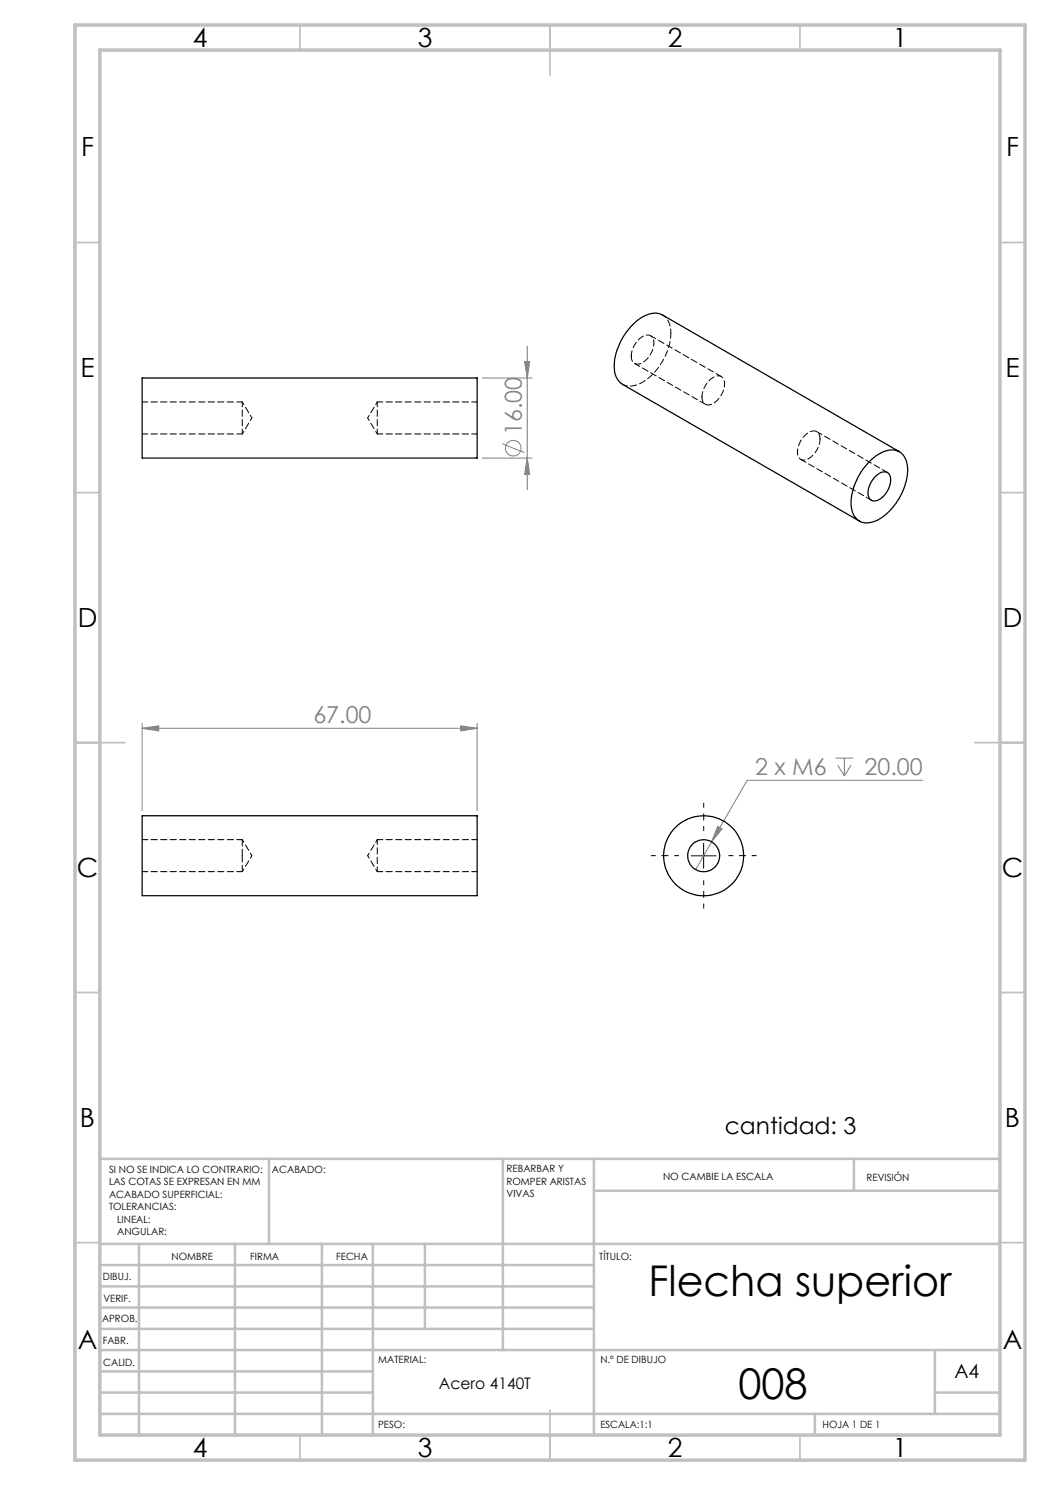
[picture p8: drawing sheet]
<svg xmlns="http://www.w3.org/2000/svg" width="210mm" height="297mm" viewBox="0 0 210 297" stroke-linecap="round" stroke-linejoin="round" font-family="sans-serif">
<g fill="none" stroke="#808080" stroke-width=".2">
<path d="M96.4 75.6h10M104.9 72.3h1l-.5 3.3zM105.4 69.2v28.8M96.4 91.6h10M100.4 88.8l4.5 1.7M105.4 91.6l.5 3.3h-1zM28.4 145.7l3.4-.5v1zM28.4 144.7v17.4M28.4 145.7h67M92.1 145.2l3.3 .5-3.3 .5zM95.4 144.7v17.4M167.1 151.6h3.5"/>
<path d="M167.5 153l1.4 2.2M168.9 151.6v3.6M170.2 153l-1.3 2.2M184.5 156.1h-35.1l-7.1 12.3M142.3 168.4l-3.2 5.5M143.5 165.3l.9 .5-2.1 2.6z"/>
<circle cx="102.6" cy="89.6" r="1.55"/>
</g>
<path d="M135.7 171.1h-5.5M140.7 166.1v-5.5M140.7 176.1v5.5M145.7 171.1h5.5" fill="none" stroke="#000" stroke-width=".2" stroke-dasharray="15.2 1.3 1.3 1.3" stroke-dashoffset="14.4"/>
<path d="M138.2 171.2h5M140.7 168.7v4.9" fill="none" stroke="#000" stroke-width=".2"/>
<g fill="none" stroke="#c0c0c0" stroke-width=".35">
<path d="M60 5v5M110 5v10M160 5v5M15 48.5h5M200 48.5h5M15 98.5h5M200 98.5h5M15 148.5h10M195 148.5h10M15 198.5h5M200 198.5h5M15 248.5h5"/>
<path d="M200 248.5h5M60 287v5M110 282v10M160 287v5"/>
</g>
<g fill="none" stroke="#c0c0c0" stroke-width=".5">
<path d="M53.8 231.8v17M100.6 231.8v38.2M118.8 231.8v55.2M118.8 238.2h81.2M170.8 231.8v6.4M200 231.8h-180v55.2M20 248.8h180M20 257.3h98.8M20 253h98.8M27.8 248.8v38.2M47 248.8v38.2M64.4 248.8v38.2"/>
<path d="M74.6 248.8v38.2M85 248.8v17M20 265.8h98.8M20 261.5h98.8M20 278.5h54.6M20 274.3h54.6M20 270h180M187 278.5h13M187 270v12.8M20 282.8h180M163 282.8v4.2"/>
</g>
<path d="M15 5h190v287h-190zM20 10h180v277h-180z" fill="none" stroke="#c0c0c0" stroke-width=".7"/>
<g fill="#808080">
<path d="M143.5 165.3l.9 .5-2.1 2.6z"/>
<path d="M92.1 145.2l3.3 .5-3.3 .5zM28.4 145.7l3.4-.5v1z"/>
<path d="M105.4 91.6l.5 3.3h-1zM104.9 72.3h1l-.5 3.3z"/>
</g>
<g fill="none" stroke="#000" stroke-width=".25">
<path d="M28.4 75.6h67v16h-67zM174.1 92.1a5.4 5.4 0 0 1 5.4-1.9 4 4 0 0 1 2 4.3 12.3 12.3 0 0 1-6.5 9.7 3.2 3.2 0 0 1-4.7-2.7 12.2 12.2 0 0 1 3.8-9.4zM175 95.4a2.12 2.12 0 0 1 2.6-.9 3.1 3.1 0 0 1-.3 3.9 2.75 2.75 0 0 1-3 1.7 2.31 2.31 0 0 1-.3-3.1zM179.9 90.3l-47.4-27.3a4.6 4.6 0 0 0-4.9 1 12.4 12.4 0 0 0-4.7 9.7 3.7 3.7 0 0 0 1.6 3.2l47.4 27.3M28.4 163.2h67v15.9h-67z"/>
<circle cx="140.7" cy="171.1" r="3.2"/>
<circle cx="140.7" cy="171.2" r="8"/>
</g>
<path d="M48.5 171.1v-3.2M48.5 174.3v-3.2" fill="none" stroke="#000" stroke-width=".2" stroke-dasharray="1.3 .6"/>
<path d="M124.5 76.8a4.5 4.5 0 0 0 4.9-.9 12.7 12.7 0 0 0 4.8-9.2M48.5 86.8v-6.4M75.5 80.4v6.4M75.5 167.9v6.4" fill="none" stroke="#000" stroke-width=".2" stroke-dasharray="1.3 .6" stroke-dashoffset=".3"/>
<path d="M48.5 86.8l1.9-3.2M50.4 83.6l-1.9-3.2M73.5 83.6l2 3.2M75.5 80.4l-2 3.2M48.5 174.3l1.9-3.2M50.4 171.1l-1.9-3.2M73.5 171.1l2 3.2M75.5 167.9l-2 3.2" fill="none" stroke="#000" stroke-width=".2" stroke-dasharray="1.3 .6" stroke-dashoffset=".7"/>
<path d="M126.3 71.2a4.5 4.5 0 0 1 3.1-4.2 1.39 1.39 0 0 1 1.4 1.8 4.4 4.4 0 0 1-3.3 4 1.35 1.35 0 0 1-1.2-1.6M140.4 79.4a4.5 4.5 0 0 1 3.1-4.2 1.39 1.39 0 0 1 1.4 1.7 4.4 4.4 0 0 1-3.3 4.1 1.35 1.35 0 0 1-1.2-1.6M28.5 86.8h20M48.5 80.4h-20M75.5 86.8h20M95.5 80.4h-20M164 87.8a1.39 1.39 0 0 0-.7-1.5 1.39 1.39 0 0 0-1.6 .2 4.5 4.5 0 0 0-2 4.9 1.43 1.43 0 0 0 2.3 .2 5 5 0 0 0 2-3.8M28.5 174.3h20M48.5 167.9h-20M75.5 174.3h20M95.5 167.9h-20" fill="none" stroke="#000" stroke-width=".2" stroke-dasharray="1.3 .6" stroke-dashoffset=".2"/>
<path d="M134.2 66.7a4 4 0 0 0-1.7-3.7" fill="none" stroke="#000" stroke-width=".2" stroke-dasharray="1.3 .6" stroke-dashoffset=".4"/>
<path d="M126.9 72.7l14.2 8.2M144.3 75.3l-14.2-8.2M160.1 91.9l14.2 8.1M177.5 94.5l-14.2-8.2" fill="none" stroke="#000" stroke-width=".2" stroke-dasharray="1.3 .6" stroke-dashoffset=".1"/>
<g font-size="8.5">
<text x="129.7" y="259.3">Flecha superior</text>
<text x="147.7" y="279.7">008</text>
</g>
<g font-size="5.3">
<text x="38.5" y="9.5">4</text>
<text x="83.5" y="9.5">3</text>
<text x="133.6" y="9.5">2</text>
<text x="178.6" y="9.5">1</text>
<text x="16.2" y="31.2">F</text>
<text x="201.2" y="31.2">F</text>
<text x="16.1" y="75.5">E</text>
<text x="201.1" y="75.5">E</text>
<text x="15.5" y="125.5">D</text>
<text x="200.5" y="125.5">D</text>
<text x="15.4" y="175.5">C</text>
<text x="200.4" y="175.5">C</text>
<text x="16" y="225.5">B</text>
<text x="201" y="225.5">B</text>
<text x="15.5" y="269.8">A</text>
<text x="200.5" y="269.8">A</text>
<text x="38.5" y="291.5">4</text>
<text x="83.5" y="291.5">3</text>
<text x="133.6" y="291.5">2</text>
<text x="178.6" y="291.5">1</text>
</g>
<g font-size="4.7" fill="#808080">
<text x="104.4" y="87.1" transform="rotate(-90 104.4 87.1)">16.00</text>
<text x="62.7" y="144.6">67.00</text>
<text x="151" y="155">2 x M6</text>
<text x="172.9" y="155">20.00</text>
</g>
<text font-size="4.7" x="145" y="226.9">cantidad: 3</text>
<text font-size="3.9" x="190.9" y="275.5">A4</text>
<text font-size="3.2" x="87.8" y="277.9">Acero 4140T</text>
<g font-size="2">
<text x="21.8" y="234.6">SI NO SE INDICA LO CONTRARIO:</text>
<text x="21.8" y="237.1">LAS COTAS SE EXPRESAN EN MM</text>
<text x="21.8" y="239.6">ACABADO SUPERFICIAL:</text>
<text x="54.4" y="234.6">ACABADO:</text>
<text x="101.3" y="234.5">REBARBAR Y</text>
<text x="101.3" y="237">ROMPER ARISTAS</text>
<text x="101.3" y="239.5">VIVAS</text>
<text x="132.6" y="236">NO CAMBIE LA ESCALA</text>
<text x="173.3" y="236.2">REVISIÓN</text>
<text x="21.8" y="242.1">TOLERANCIAS:</text>
<text x="23.4" y="244.6">LINEAL:</text>
<text x="23.4" y="247.1">ANGULAR:</text>
<text x="34.3" y="252">NOMBRE</text>
<text x="50" y="251.9">FIRMA</text>
<text x="67.2" y="251.9">FECHA</text>
<text x="119.9" y="251.9">TÍTULO:</text>
<text x="20.6" y="256.1">DIBUJ.</text>
<text x="20.7" y="260.3">VERIF.</text>
<text x="20.4" y="264.4">APROB.</text>
<text x="20.5" y="268.8">FABR.</text>
<text x="20.7" y="273.1">CALID.</text>
<text x="75.6" y="272.5">MATERIAL:</text>
<text x="120.1" y="272.5">N.º DE DIBUJO</text>
<text x="75.6" y="285.5">PESO:</text>
<text x="120.1" y="285.6">ESCALA:1:1</text>
<text x="164.5" y="285.6">HOJA 1 DE 1</text>
</g>
</svg>
